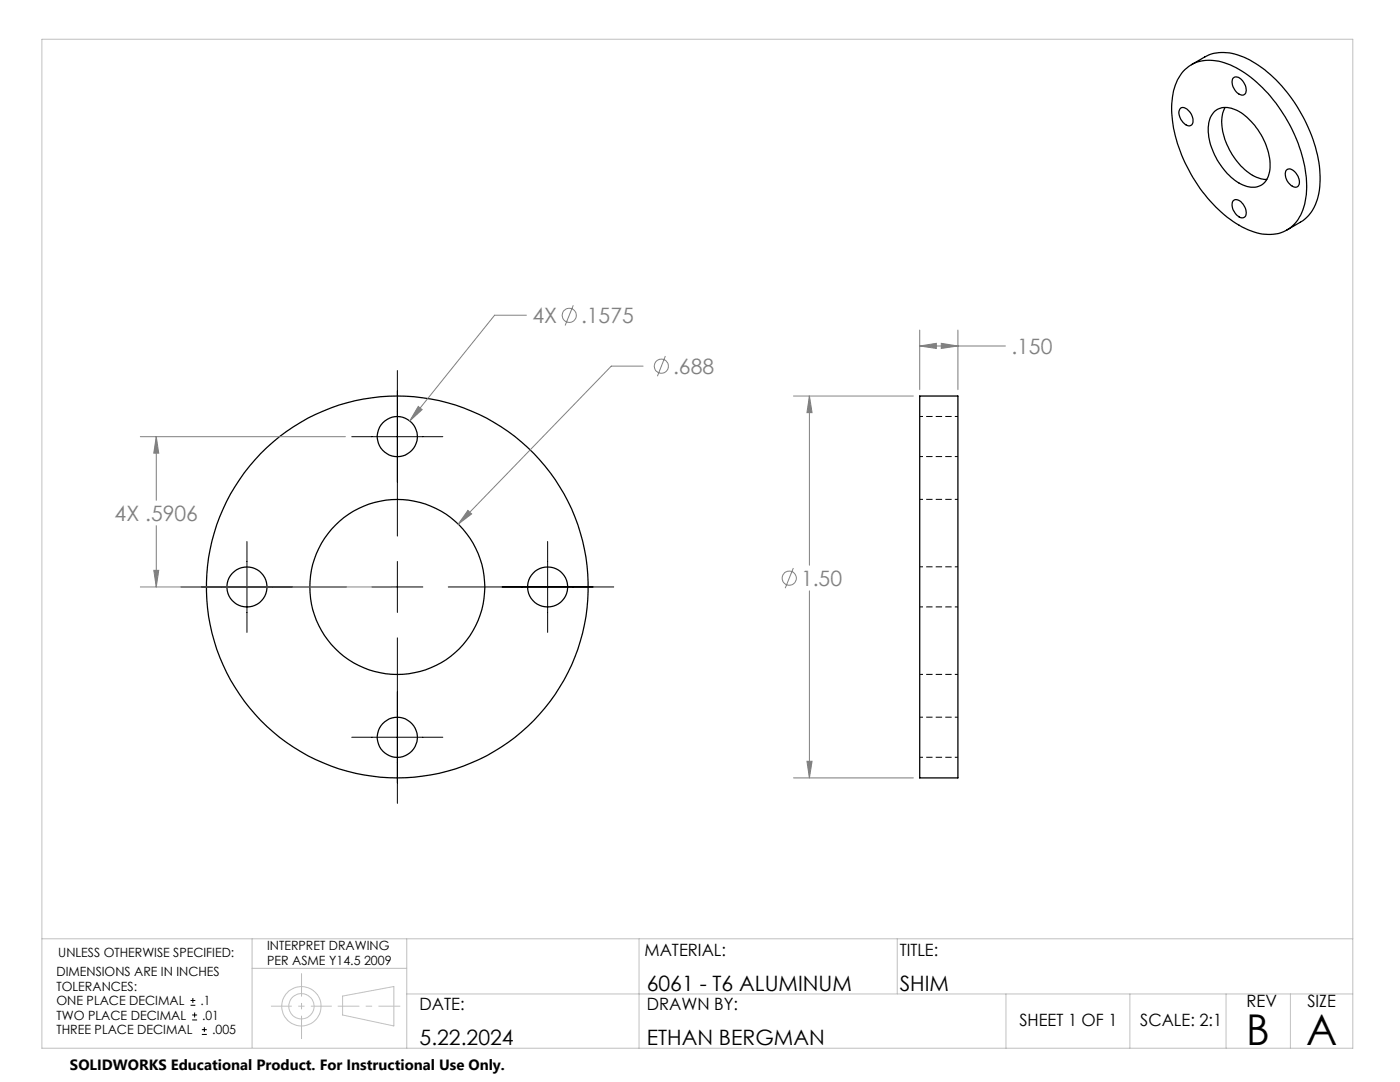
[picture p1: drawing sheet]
<svg xmlns="http://www.w3.org/2000/svg" width="279mm" height="216mm" viewBox="0 0 279 216" stroke-linecap="round" stroke-linejoin="round" font-family="sans-serif">
<g fill="none" stroke="#c0c0c0" stroke-width=".2">
<path d="M8.4 7.8h261.6v201.4h-261.6zM8.4 187.3h261.6M50.3 187.3v21.8M50.3 193.2h30.9M68.4 198.8l10.2-2v7.9l-10.2-2.2zM81.2 198.3h188.8M81.2 187.3v21.9M127.5 187.3v21.9M179.1 187.3v11M200.8 198.3v10.9M225.5 198.3v10.9M244.7 198.3v10.9"/>
<path d="M257.5 198.3v10.9"/>
<circle cx="60.2" cy="200.8" r="2.53"/>
<circle cx="60.2" cy="200.8" r="3.9"/>
</g>
<path d="M60.2 194.2v13.1" fill="none" stroke="#c0c0c0" stroke-width=".2" stroke-dasharray="15.2 1.3 1.3 1.3" stroke-dashoffset="10.6" stroke-linecap="butt"/>
<path d="M54.1 200.8h12.1" fill="none" stroke="#c0c0c0" stroke-width=".2" stroke-dasharray="15.2 1.3 1.3 1.3" stroke-dashoffset="11.1" stroke-linecap="butt"/>
<path d="M67.4 200.8h12.5" fill="none" stroke="#c0c0c0" stroke-width=".2" stroke-dasharray="15.2 1.3 1.3 1.3" stroke-dashoffset="10.9" stroke-linecap="butt"/>
<g fill="none" stroke="#000" stroke-width=".25">
<path d="M236.5 13.9a7.7 7.7 0 0 1 8.4-1.2 25.5 25.5 0 0 1 12 11.4 25.4 25.4 0 0 1 3.7 15.4 7.9 7.9 0 0 1-5 7 10.7 10.7 0 0 1-8.9-1.9 30.1 30.1 0 0 1-12.9-22.6 11.1 11.1 0 0 1 2.7-8.1zM237.8 12.9l2.7-1.5a9 9 0 0 1 8.3 .3 27.9 27.9 0 0 1 12.6 14.6 21.1 21.1 0 0 1 1.5 13.4 7.7 7.7 0 0 1-3.4 4.6l-2.7 1.6M246 15.7a1.29 1.29 0 0 1 2 .5 2.31 2.31 0 0 1 .5 2.6 1.58 1.58 0 0 1-2.2-1.1 2.35 2.35 0 0 1-.3-2zM235.7 21.6a2.03 2.03 0 0 1 2.2 1.6 1.26 1.26 0 0 1-.5 1.9 2.64 2.64 0 0 1-2-3.3zM242.4 22.2a4.2 4.2 0 0 1 4.9 .1 13.4 13.4 0 0 1 6.1 11.6 3.5 3.5 0 0 1-5.3 3 13 13 0 0 1-6.9-12 4.2 4.2 0 0 1 1.2-2.7zM244.5 21.4a7.9 7.9 0 0 0 .2 6.9 11.8 11.8 0 0 0 6.9 7.4l1.2 .1M256.8 33.9a1.43 1.43 0 0 1 2 .9 1.77 1.77 0 0 1 0 2.5 2.54 2.54 0 0 1-2.2-3.1zM246.1 40a1.49 1.49 0 0 1 2.1 .9 1.88 1.88 0 0 1 .1 2.5 1.71 1.71 0 0 1-2-1.2 1.95 1.95 0 0 1-.2-2.2zM183.6 79h7.6v76.2h-7.6z"/>
<circle cx="79.3" cy="87.1" r="4"/>
<circle cx="49.3" cy="117.1" r="4"/>
<circle cx="79.3" cy="117.1" r="17.5"/>
<circle cx="79.3" cy="117.1" r="38.1"/>
<circle cx="109.3" cy="117.1" r="4"/>
<circle cx="79.3" cy="147.1" r="4"/>
</g>
<path d="M183.6 91.1h7.6M191.2 99.6h-7.6M191.2 83.1h-7.6M191.2 113.1h-7.6M183.6 121.1h7.6M183.6 134.6h7.6M183.6 151.1h7.6M191.2 143.1h-7.6" fill="none" stroke="#000" stroke-width=".2" stroke-dasharray="1.3 .6" stroke-dashoffset=".6" stroke-linecap="butt"/>
<g fill="none" stroke="#808080" stroke-width=".2">
<path d="M105.1 62.9h-6.4l-16.9 21.1M114.4 60.9l-1.6 4M128.3 73.1h-6.3l-30.6 31.5M132.8 71l-1.6 4.1M158.4 79h23.9M161.5 79l.6 3.3h-1.1zM161.5 79v33.8M183.6 69l3.3-.5v1zM183.6 65.9v11.9M183.6 69h17.1M187.9 68.5l3.3 .5-3.3 .5zM191.2 65.9v11.9"/>
<path d="M28 87.1h40.9M31.2 87.1l.5 3.3h-1zM31.2 87.1v12.7M83.5 81.1l.7 .6-2.4 2.3zM28 117.1h50M30.7 113.8h1l-.5 3.3zM31.2 104.9v12.2M93.4 101.8l.7 .8-2.7 2zM158.3 113.3l-1.6 4.1M161.5 117.9v37.3M158.4 155.2h23.9M161 151.9h1.1l-.6 3.3z"/>
<circle cx="113.6" cy="62.9" r="1.41"/>
<circle cx="132" cy="73.1" r="1.4"/>
<circle cx="157.5" cy="115.4" r="1.41"/>
</g>
<path d="M79.3 73.9v33.1M70.2 87.1h18.2M36.1 117.1h33M49.3 108.1v18.1M74.2 117.1h10.2M79.3 112v10.2M89.5 117.1h33M109.3 108.1v18.1M79.3 127.3v33M70.2 147.1h18.2" fill="none" stroke="#000" stroke-width=".2"/>
<path d="M83.5 81.1l-1.7 2.9 2.4-2.3zM93.4 101.8l-2 2.8 2.7-2zM31.2 87.1l.5 3.3h-1zM30.7 113.8h1l-.5 3.3zM161.5 79l.6 3.3h-1.1zM161 151.9h1.1l-.6 3.3zM187.9 68.5l3.3 .5-3.3 .5zM183.6 69l3.3-.5v1z" fill="#808080"/>
<path d="M38 199.6h1M38.5 199.1v1M38 200.6h1M38.3 203.5h1M38.3 202.5h1M38.8 202v1M40.3 206.4h1M40.3 205.5h1M40.8 205v.9" fill="none" stroke="#000" stroke-width=".2"/>
<g font-size="8.5">
<text x="248.7" y="208.4">B</text>
<text x="260.7" y="208.4">A</text>
</g>
<g font-size="4.2" fill="#808080">
<text x="106.2" y="64.5">4X</text>
<text x="116" y="64.5">.1575</text>
<text x="201.8" y="70.6">.150</text>
<text x="134.3" y="74.6">.688</text>
<text x="22.9" y="104">4X .5906</text>
<text x="159.9" y="116.9">1.50</text>
</g>
<g font-size="4.2">
<text x="129.1" y="197.7">6061 - T6 ALUMINUM</text>
<text x="179.6" y="197.7">SHIM</text>
<text x="83.7" y="208.5">5.22.2024</text>
<text x="129.1" y="208.5">ETHAN BERGMAN</text>
</g>
<g font-size="3.4">
<text x="128.6" y="190.8">MATERIAL:</text>
<text x="179.6" y="190.8">TITLE:</text>
<text x="83.7" y="201.6">DATE:</text>
<text x="129.1" y="201.6">DRAWN BY:</text>
<text x="248.8" y="201">REV</text>
<text x="260.9" y="201">SIZE</text>
<text x="203.4" y="204.6">SHEET 1 OF 1</text>
<text x="227.6" y="204.6">SCALE: 2:1</text>
</g>
<text font-size="3" x="14" y="213.5">SOLIDWORKS Educational Product. For Instructional Use Only.</text>
<g font-size="2.5">
<text x="11.6" y="190.9">UNLESS OTHERWISE SPECIFIED:</text>
<text x="53.3" y="189.6">INTERPRET DRAWING</text>
<text x="11.3" y="194.8">DIMENSIONS ARE IN INCHES</text>
<text x="11.3" y="197.7">TOLERANCES:</text>
<text x="53.3" y="192.5">PER ASME Y14.5 2009</text>
<text x="11.3" y="200.6">ONE PLACE DECIMAL</text>
<text x="11.3" y="203.5">TWO PLACE DECIMAL</text>
<text x="40" y="200.6">.1</text>
<text x="40.3" y="203.5">.01</text>
<text x="11.3" y="206.4">THREE PLACE DECIMAL</text>
<text x="42.3" y="206.4">.005</text>
</g>
</svg>
